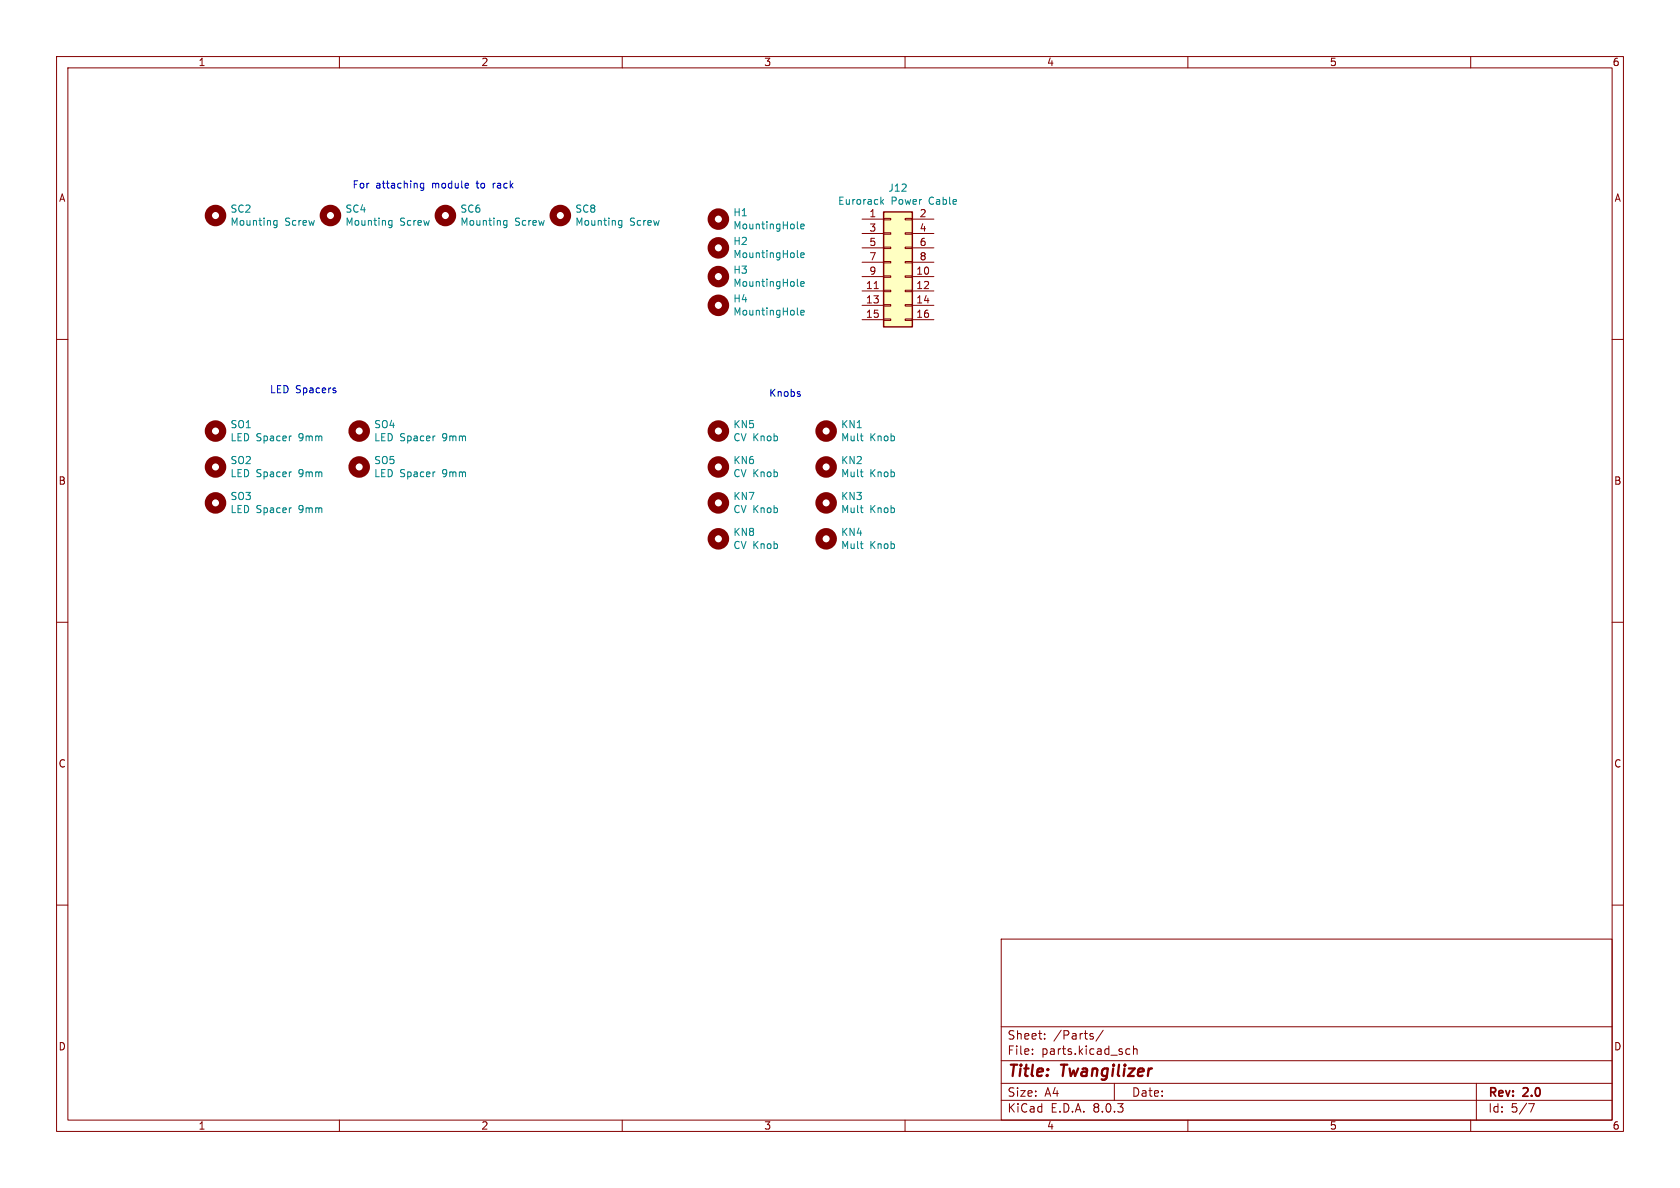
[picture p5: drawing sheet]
<svg xmlns="http://www.w3.org/2000/svg" width="297mm" height="210mm" viewBox="0 0 297 210" stroke-linecap="round" stroke-linejoin="round" font-family="sans-serif">
<g fill="none" stroke="#840000" stroke-width=".18">
<path d="M10 10h277v190h-277zM12 12h273v186h-273zM60 10v2M110 10v2M160 10v2M210 10v2M260 10v2M10 60h2M285 60h2M10 110h2M285 110h2M10 160h2"/>
<path d="M285 160h2M177 166h108v32h-108zM60 198v2M110 198v2M160 198v2M177 194.5h108M177 191.5h108M177 187.5h108M177 181.5h108M182.5 186.3v.1M182.5 185.5v.1M184.7 183.6v.1"/>
<path d="M184.7 182.8v.1M192.9 183.2l.3 .1 .1 .2-.2 .2h-.3M192.9 182.7l.3 .1M195 182.1l-1.3 2M197 191.5v3M199.2 186.3h.5M199.2 185.5h.5M200.4 185.5l.2-.1 .4 .1v.9M200.4 184.9v1.5M210 198v2M260 198v2M261 191.5v6.5"/>
<path d="M270.2 195.1h1l-.6 1.5"/>
</g>
<g fill="none" stroke="#840000" stroke-width="1.3">
<circle cx="38.1" cy="38.1" r="1.27"/>
<circle cx="58.4" cy="38.1" r="1.27"/>
<circle cx="78.7" cy="38.1" r="1.27"/>
<circle cx="99.1" cy="38.1" r="1.27"/>
<circle cx="127" cy="38.7" r="1.27"/>
<circle cx="127" cy="48.9" r="1.27"/>
<circle cx="127" cy="54" r="1.27"/>
<circle cx="127" cy="43.8" r="1.27"/>
<circle cx="38.1" cy="76.2" r="1.27"/>
<circle cx="63.5" cy="76.2" r="1.27"/>
<circle cx="127" cy="76.2" r="1.27"/>
<circle cx="38.1" cy="82.5" r="1.27"/>
<circle cx="38.1" cy="88.9" r="1.27"/>
<circle cx="63.5" cy="82.5" r="1.27"/>
<circle cx="127" cy="95.2" r="1.27"/>
<circle cx="127" cy="88.9" r="1.27"/>
<circle cx="127" cy="82.5" r="1.27"/>
<circle cx="146" cy="88.9" r="1.27"/>
<circle cx="146" cy="95.2" r="1.27"/>
<circle cx="146" cy="82.5" r="1.27"/>
</g>
<g fill="none" stroke="#008484" stroke-width=".18">
<path d="M48.4 39.7l.2 .1h.4M49 39v1l-.3 .2h-.3M49 39h-.4l-.2 .1M68.8 39.7l.1 .1h.4M69.3 39v1l-.2 .2h-.3M69.3 39h-.4l-.1 .1M89.1 39.7l.2 .1h.3M89.6 39v1l-.2 .2h-.3M89.6 39h-.3l-.2 .1M109.4 39.7l.2 .1h.3M109.9 39v1l-.2 .2h-.3M109.9 39h-.3l-.2 .1"/>
<path d="M141 40.3l.1 .2M141 50.4l.1 .2M141 55.5l.1 .2M141 45.4l.1 .1M141.6 40l.6-.1-.1-.2-.4-.1-.1 .2v.6h.5M141.6 45.1l.6-.1-.1-.2-.4-.1-.1 .2v.6h.5M141.6 50.2l.6-.1-.1-.3h-.4l-.1 .2v.6h.5M141.6 55.3l.6-.1-.1-.3h-.4l-.1 .1v.6h.5M51.4 77.1h.1M76.8 77.1h.1M51.4 83.4h.1M51.4 89.8h.1"/>
<path d="M76.8 83.4h.1M152.1 96.1h.5M152.1 83.4h.5M152.1 89.8h.5M152.5 97h.1M152.5 84.3h.1M152.5 90.6h.1"/>
</g>
<path d="M156.2 37.5h5.1v20.3h-5.1z" fill="#ffffc2"/>
<g fill="none" stroke="#840000" stroke-width=".18">
<path d="M152.4 38.7h3.8M156.2 38.6h1.3v.3h-1.3zM160 38.6h1.3v.3h-1.3zM161.3 38.7h3.8M152.4 48.9h3.8M152.4 51.4h3.8M152.4 54h3.8M152.4 56.5h3.8M152.4 41.3h3.8M152.4 43.8h3.8M152.4 46.4h3.8M154.5 51h.8"/>
<path d="M156.2 56.4h1.3v.2h-1.3zM156.2 53.8h1.3v.3h-1.3zM156.2 51.3h1.3v.3h-1.3zM156.2 48.8h1.3v.2h-1.3zM156.2 46.2h1.3v.3h-1.3zM156.2 43.7h1.3v.2h-1.3zM156.2 41.1h1.3v.3h-1.3zM160 56.4h1.3v.2h-1.3zM160 53.8h1.3v.3h-1.3zM160 51.3h1.3v.3h-1.3zM160 48.8h1.3v.2h-1.3zM160 46.2h1.3v.3h-1.3z"/>
<path d="M160 43.7h1.3v.2h-1.3zM160 41.1h1.3v.3h-1.3zM161.3 48.9h3.8M161.3 51.4h3.8M161.3 54h3.8M161.3 56.5h3.8M161.3 41.3h3.8M161.3 43.8h3.8M161.3 46.4h3.8"/>
</g>
<path d="M156.2 37.5h5.1v20.3h-5.1z" fill="none" stroke="#840000" stroke-width=".25"/>
<path d="M155.8 35.6l.4 .5M156.2 35.3l-.5 .5M152.1 77.1h.5M152.5 77.9h.1" fill="none" stroke="#008484" stroke-width=".18"/>
<circle cx="146" cy="76.2" r="1.27" fill="none" stroke="#840000" stroke-width="1.3"/>
<path d="M74.9 32.4v1l-.2 .3-.3-.1M74.9 32.5l-.4-.1-.2 .2 .1 .6h.5M59.2 69l.2 .2-.2 .2M59.2 68.6l.1 .1M141.4 69.7v.3" fill="none" stroke="#0000c2" stroke-width=".18"/>
<g font-size="2.8" fill="#840000">
<text x="178" y="190.9">Title:</text>
<text x="187.7" y="190.9">Twangilizer</text>
</g>
<g font-size="2.1" fill="#840000">
<text x="178" y="184">Sheet:</text>
<text x="186.2" y="184">/Parts/</text>
<text x="178" y="186.7">File:</text>
<text x="184.1" y="186.7">parts.kicad_sch</text>
<text x="178" y="196.9">KiCad</text>
<text x="178" y="194.1">Size:</text>
<text x="184.7" y="194.1">A4</text>
<text x="185.7" y="196.9">E.D.A.</text>
<text x="193.3" y="196.9">8.0.3</text>
<text x="200" y="194.1">Date:</text>
<text x="263" y="194.3">Rev:</text>
<text x="263" y="196.9">Id:</text>
<text x="267.1" y="196.9">5/7</text>
<text x="269.4" y="194.3">2.0</text>
</g>
<g font-size="1.8" fill="#840000">
<text x="35" y="11.9">1</text>
<text x="85" y="11.9">2</text>
<text x="135" y="11.9">3</text>
<text x="185" y="11.9">4</text>
<text x="235" y="11.9">5</text>
<text x="285" y="11.9">6</text>
<text x="10.3" y="35.9">A</text>
<text x="285.3" y="35.9">A</text>
<text x="153.6" y="38.5">1</text>
<text x="153.6" y="41">3</text>
<text x="162.5" y="38.5">2</text>
<text x="162.5" y="41">4</text>
<text x="153.6" y="43.6">5</text>
<text x="153.6" y="46.1">7</text>
<text x="162.5" y="43.6">6</text>
<text x="162.5" y="46.1">8</text>
<text x="153" y="51.2">11</text>
<text x="153" y="53.7">13</text>
<text x="153.6" y="48.6">9</text>
<text x="161.9" y="48.6">10</text>
<text x="161.9" y="51.2">12</text>
<text x="161.9" y="53.7">14</text>
<text x="153" y="56.3">15</text>
<text x="161.9" y="56.3">16</text>
<text x="10.3" y="85.9">B</text>
<text x="285.3" y="85.9">B</text>
<text x="10.3" y="135.9">C</text>
<text x="285.3" y="135.9">C</text>
<text x="10.3" y="185.9">D</text>
<text x="285.3" y="185.9">D</text>
<text x="35" y="199.9">1</text>
<text x="85" y="199.9">2</text>
<text x="135" y="199.9">3</text>
<text x="185" y="199.9">4</text>
<text x="235" y="199.9">5</text>
<text x="285" y="199.9">6</text>
</g>
<g font-size="1.8" fill="#0000c2">
<text x="62.2" y="33.4">For</text>
<text x="66.4" y="33.4">attaching</text>
<text x="76.5" y="33.4">module</text>
<text x="84.5" y="33.4">to</text>
<text x="87.6" y="33.4">rack</text>
<text x="47.6" y="69.6">LED Spacers</text>
<text x="135.9" y="70.2">Knobs</text>
</g>
<g font-size="1.8" fill="#008484">
<text x="157" y="34.1">J12</text>
<text x="40.6" y="40.1">Mounting</text>
<text x="40.6" y="37.8">SC2</text>
<text x="50.3" y="40.1">Screw</text>
<text x="61" y="40.1">Mounting</text>
<text x="61" y="37.8">SC4</text>
<text x="70.7" y="40.1">Screw</text>
<text x="81.3" y="40.1">Mounting</text>
<text x="81.3" y="37.8">SC6</text>
<text x="91" y="40.1">Screw</text>
<text x="101.6" y="40.1">Mounting</text>
<text x="101.6" y="37.8">SC8</text>
<text x="111.3" y="40.1">Screw</text>
<text x="129.5" y="38.4">H1</text>
<text x="129.5" y="40.7">MountingHole</text>
<text x="148.1" y="36.4">Eurorack</text>
<text x="157.5" y="36.4">Power</text>
<text x="164.3" y="36.4">Cable</text>
<text x="129.5" y="43.5">H2</text>
<text x="129.5" y="45.8">MountingHole</text>
<text x="129.5" y="48.6">H3</text>
<text x="129.5" y="50.9">MountingHole</text>
<text x="129.5" y="53.7">H4</text>
<text x="129.5" y="56">MountingHole</text>
<text x="40.6" y="75.9">SO1</text>
<text x="66" y="75.9">SO4</text>
<text x="129.5" y="75.9">KN5</text>
<text x="148.6" y="75.9">KN1</text>
<text x="40.6" y="82.2">SO2</text>
<text x="40.6" y="78.2">LED Spacer</text>
<text x="52.9" y="78.2">9mm</text>
<text x="66" y="82.2">SO5</text>
<text x="66" y="78.2">LED Spacer</text>
<text x="78.3" y="78.2">9mm</text>
<text x="129.5" y="82.2">KN6</text>
<text x="129.5" y="78.2">CV Knob</text>
<text x="148.6" y="78.2">Mult</text>
<text x="148.6" y="82.2">KN2</text>
<text x="153.8" y="78.2">Knob</text>
<text x="40.6" y="84.6">LED Spacer</text>
<text x="40.6" y="88.6">SO3</text>
<text x="52.9" y="84.6">9mm</text>
<text x="66" y="84.6">LED Spacer</text>
<text x="78.3" y="84.6">9mm</text>
<text x="129.5" y="88.6">KN7</text>
<text x="129.5" y="84.6">CV Knob</text>
<text x="148.6" y="84.6">Mult</text>
<text x="148.6" y="88.6">KN3</text>
<text x="153.8" y="84.6">Knob</text>
<text x="40.6" y="90.9">LED Spacer</text>
<text x="52.9" y="90.9">9mm</text>
<text x="129.5" y="94.9">KN8</text>
<text x="129.5" y="90.9">CV Knob</text>
<text x="148.6" y="90.9">Mult</text>
<text x="148.6" y="94.9">KN4</text>
<text x="153.8" y="90.9">Knob</text>
<text x="129.5" y="97.3">CV Knob</text>
<text x="148.6" y="97.3">Mult</text>
<text x="153.8" y="97.3">Knob</text>
</g>
</svg>
